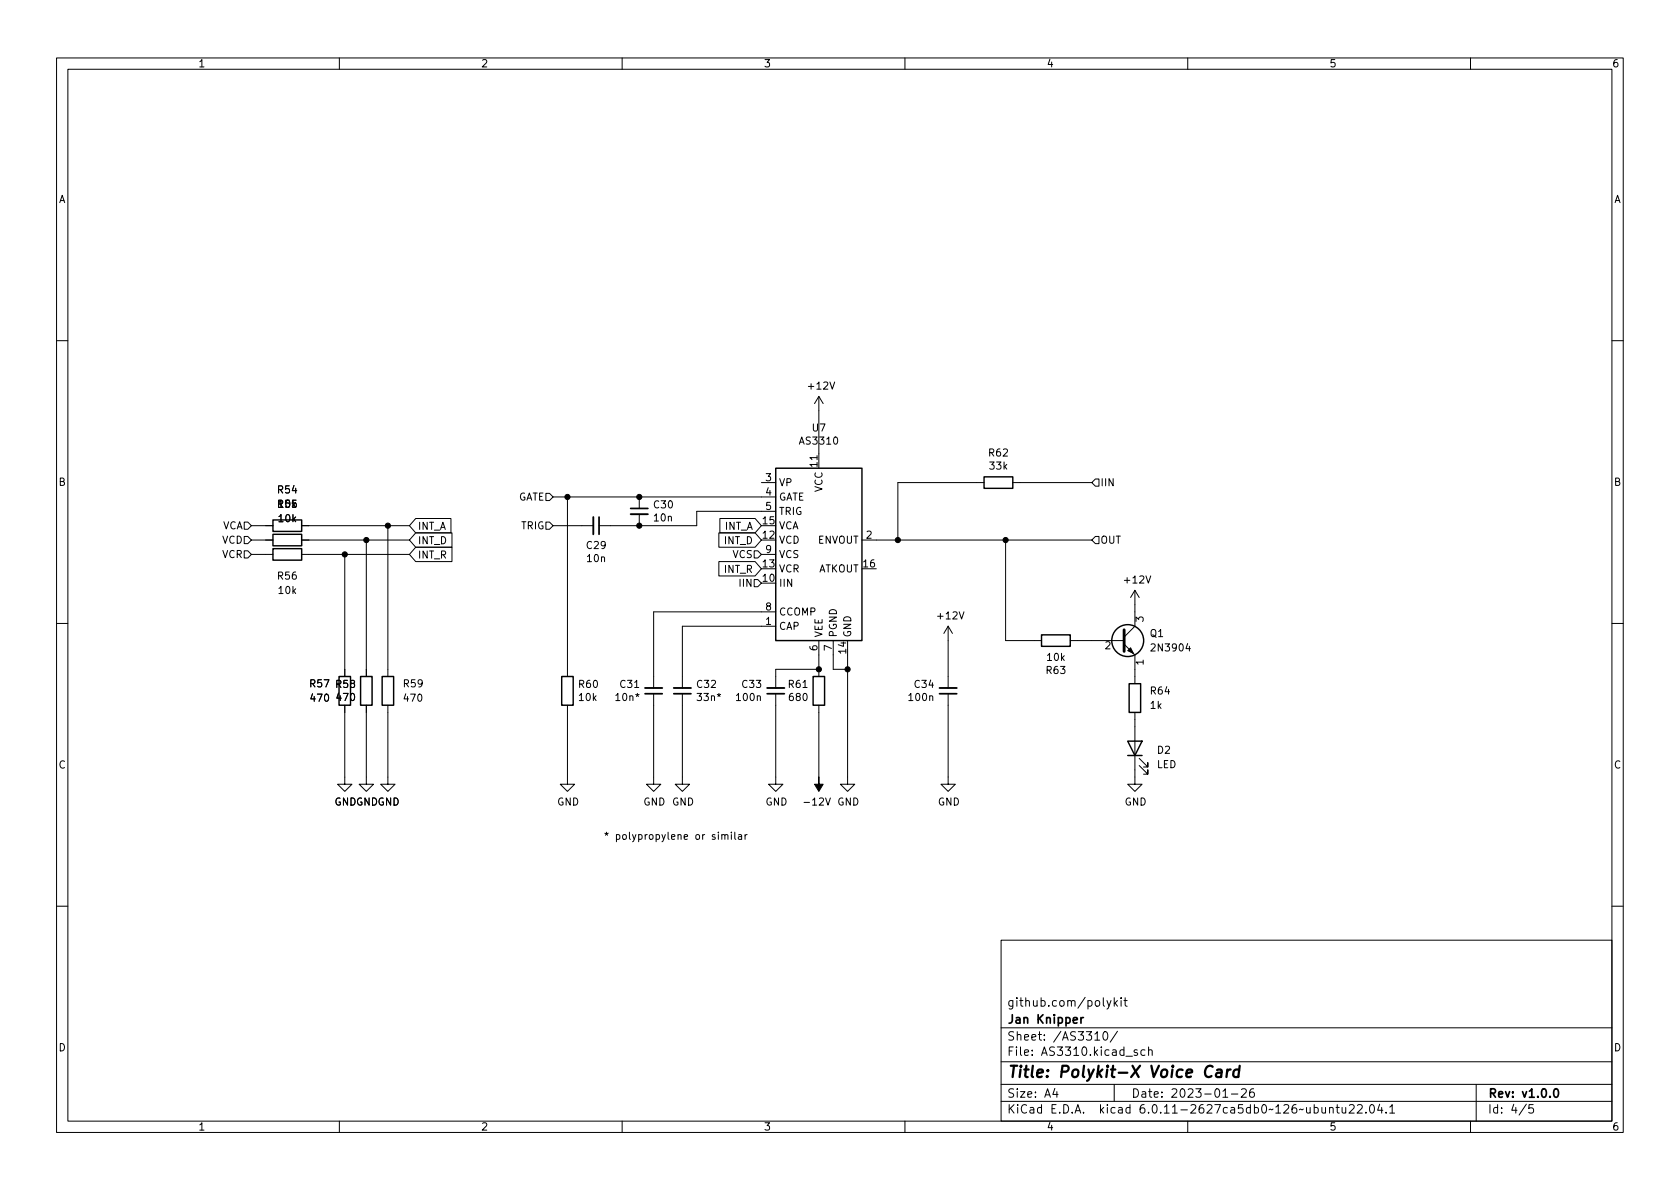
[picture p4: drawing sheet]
<svg xmlns="http://www.w3.org/2000/svg" width="297mm" height="210mm" viewBox="0 0 297 210" stroke-linecap="round" stroke-linejoin="round" font-family="sans-serif">
<g fill="none" stroke="#000" stroke-width=".18">
<path d="M10 10.2h277v190.1h-277zM12 12.2h273v186.1h-273zM60 10.2v2M110 10.2v2M160 10.2v2M210 10.2v2M260 10.2v2M10 60.2h2M144.8 70.1v12.7M144.8 70.1l-.8 1.3M144.8 70.1l.7 1.3M146.7 67.5l.5 1.3 .4-1.3"/>
<path d="M147.5 77.4l.2-.1a.68 .68 0 0 1 .4 .6 .68 .68 0 0 1-.4 .6l-.2-.1-.1-.3zM285 60.2h2M43.2 92.3h.6l.6 .7-.6 .6h-.6zM43.2 94.9h.6l.6 .6-.6 .6h-.6zM43.2 97.4h.6l.6 .6-.6 .7h-.6zM44.4 98h3.9M44.4 93h3.9M44.4 95.5h3.9M53.3 98h19.1M53.3 93h19.1M53.3 95.5h19.1M61 98v21.6"/>
<path d="M64.8 95.5v24.1M68.6 93v26.6M73.5 94.2h6.4v2.6h-6.4l-1.1-1.3zM73.5 96.8h6.4v2.5h-6.4l-1.1-1.3zM73.5 91.7h6.2v2.5h-6.2l-1.1-1.2zM96.5 87.2h.7l.6 .7-.6 .6h-.7zM96.5 92.3h.7l.6 .7-.6 .6h-.7zM97.8 93h7.1M97.8 87.9h39.4M100.3 87.9v31.7M113 87.9v2M113 90.9v2.1"/>
<path d="M127.1 99.3h6.4l1.1 1.3-1.1 1.2h-6.4zM127.1 94.2h6.4l1.1 1.3-1.1 1.3h-6.4zM127.3 91.7h6.2l1.1 1.3-1.1 1.2h-6.2zM133.3 97.4h.7l.6 .6-.6 .7h-.7zM134.6 98h2.6M134.6 93h2.6M134.6 95.5h2.6M134.6 85.3h2.6M137.2 90.4h-14v2.6h-17.3M144.5 80.6v.7M152.4 95.5h40.6M174 85.3h-15.3v10.2"/>
<path d="M177.8 95.5v17.8h6.3M179.1 85.3h13.9M193.7 94.9h.6v1.2h-.6l-.7-.6zM193.7 84.7h.6v1.3h-.6l-.7-.7zM10 110.2h2M133.3 102.5h.7l.6 .6-.6 .7h-.7zM134.6 103.1h2.6M134.6 100.6h2.6M137.2 110.7h-16.6v11M137.2 108.2h-21.6v13.5M144.8 113.3v6.3M144.8 118.4h-7.6v3.3"/>
<path d="M147.3 113.3v5.1h2.6M149.9 113.3v25.4h1.2l-1.2 1.2-1.3-1.2h1.3M152.4 100.6h2.5M167.6 110.7l-.7 1.3M167.6 110.7v11M167.6 110.7l.8 1.3M169.6 108.2l.4 1.3 .4-1.3M189.2 113.3h9.6M195.5 113.6l.5-.1 .3 .3-.8 .9h.8M198.8 113.9l1.9 1.9v5.1M200.7 104.4v6.3l-1.9 1.9M200.7 104.4l-.8 1.3"/>
<path d="M200.7 104.4l.7 1.3M200.9 109.9v-.8l.4 .4 .2-.3h.5l.1 .1-.1 .6M202.1 117.1h-1.2l.3 .4M202.6 101.8l.4 1.3 .5-1.3M210 113.8l-.3 .9h.8M210.3 114.3v.8M285 110.2h2M61 124.7v14h1.2l-1.2 1.2-1.3-1.2h1.3M64.8 124.7v14h1.2l-1.2 1.2-1.3-1.2h1.3M68.6 124.7v14h1.2l-1.2 1.2-1.3-1.2h1.3M100.3 124.7v14h1.3l-1.3 1.2-1.2-1.2h1.2M112.2 121.6h.7"/>
<path d="M112.4 122.8l.3 .1 .3-.1M112.5 123.2l.2-.3 .2 .3M115.6 122.7v16h1.2l-1.2 1.2-1.3-1.2h1.3M120.6 122.7v16h1.3l-1.3 1.2-1.2-1.2h1.2M126.8 122.8l.3 .1 .3-.1M126.9 123.2l.2-.3 .2 .3M133.9 123.2l.2-.2 .3 .1v.8M137.2 122.7v16h1.2l-1.2 1.2-1.3-1.2h1.3M142 121.6h.7M144.8 124.7v12.7M164.4 123.2l.2-.2 .3 .1v.8M167.6 122.7v16h1.3l-1.3 1.2-1.2-1.2h1.2"/>
<path d="M200.7 126v12.7h1.2l-1.2 1.2-1.3-1.2h1.3M201.4 135.4l1.5 1.5v-.8v.8h-.7M201.4 134.1l1.5 1.5v-.7v.7h-.7M119.9 147.7l.2-.1h.3v.8M121 148l.6-.1-.1-.3h-.4l-.1 .2v.6h.5M132.1 147.6l-.4 .2M146 141.1l.4 1.3 .4-1.3M10 160.2h2M177 166.3h108v32h-108zM195.7 176.9l.4 1M196.4 176.9l-.5 1.4-.2 .1M197 176.4v1.5"/>
<path d="M197.1 177.4l.5 .5M197.6 176.9l-.6 .6M198.2 176.4v.2M198.2 176.9v1M198.7 176.9h.6M198.9 176.4v1.3l.4 .2M285 160.2h2M60 198.3v2M110 198.3v2M160 198.3v2M177 194.8h108M177 191.8h108"/>
<path d="M177 187.8h108M177 181.8h108M182.5 186.5v.1M182.5 185.7v.1M184.6 183.8v.1M184.6 183v.1M195.1 182.6l.3-.2a.81 .81 0 0 1 .5 .7 .81 .81 0 0 1-.3 .8h-.1a.81 .81 0 0 1-.4-1.3zM197 191.8v3M197.6 182.4l-1.3 1.9M202.4 185.7l-.4-.1-.3 .3v.4l.2 .3h.5M203.1 185.8l.2-.2 .3 .1 .1 .9M203.1 185.1v1.5"/>
<path d="M210 198.3v2M217.7 193.5h1.2M219.5 192.7l.6-.2 .2 .2 .1 .3-1 1h1M221.6 192.5a.59 .59 0 0 0-.7 .7v.5l.2 .3h.4l.2-.1 .1-.5-.2-.2-.4-.1-.3 .3M238.6 195.5l.5-.2 .3 .2v.3l-.9 1h.9M240 195.5l.6-.2 .2 .2 .1 .3-1 1h1M241.5 196.7v.1M242.4 195.4l.1-.1a.81 .81 0 0 1 .6 .7 .81 .81 0 0 1-.3 .8h-.2a.81 .81 0 0 1-.5-.6 .81 .81 0 0 1 .3-.8zM243.9 195.3l-.3 1h.9M244.3 195.8v1M245.1 196.7v.1M245.7 195.8l.4-.5v1.5"/>
<path d="M245.7 196.8h.9M260 198.3v2M261 191.8v6.5M271.1 195.3h-.7l-.1 .7 .2-.1 .5 .1 .2 .2-.1 .5-.2 .1-.6-.1"/>
</g>
<path d="M200.2 188.5l1.1 2M201.6 188.5l-1.6 2" fill="none" stroke="#000" stroke-width=".4"/>
<path d="M198.8 111.4v3.8" fill="none" stroke="#000" stroke-width=".51"/>
<g fill="#000" stroke="#000" stroke-width=".18">
<path d="M199.4 115.1l.5-.6 .5 1.1zM144.8 137.4v1.3h.7l-.7 1.2-.8-1.2h.8z"/>
<circle cx="61" cy="98" r=".46"/>
<circle cx="64.8" cy="95.5" r=".46"/>
<circle cx="68.6" cy="93" r=".46"/>
<circle cx="100.3" cy="87.9" r=".46"/>
<circle cx="113" cy="87.9" r=".46"/>
<circle cx="113" cy="93" r=".46"/>
<circle cx="158.7" cy="95.5" r=".46"/>
<circle cx="177.8" cy="95.5" r=".46"/>
<circle cx="144.8" cy="118.4" r=".46"/>
<circle cx="149.9" cy="118.4" r=".46"/>
</g>
<g fill="none" stroke="#000" stroke-width=".25">
<path d="M48.3 97h5v2.1h-5zM48.3 91.9h5v2.1h-5zM48.3 94.5h5v2h-5zM137.2 82.8h15.2v30.5h-15.2zM174 84.3h5.1v2.1h-5.1zM59.9 119.6h2.1v5.1h-2.1zM63.8 119.6h2v5.1h-2zM67.6 119.6h2v5.1h-2zM99.3 119.6h2v5.1h-2zM143.8 119.6h2v5.1h-2zM184.1 112.3h5.1v2h-5.1zM199.4 131.1h2.5l-1.2 2.5z"/>
<path d="M199.4 133.6h2.5M199.6 120.9h2.1v5.1h-2.1z"/>
<circle cx="199.4" cy="113.3" r="2.82"/>
</g>
<path d="M104.9 91.4v3.1M111.5 90.9h3.1M114 121.7h3.1M119.1 121.7h3.1M135.6 121.7h3.1M166.1 121.7h3.1" fill="none" stroke="#000" stroke-width=".33"/>
<path d="M105.9 91.4v3.1M111.5 89.9h3.1M114 122.7h3.1M119.1 122.7h3.1M135.6 122.7h3.1M166.1 122.7h3.1" fill="none" stroke="#000" stroke-width=".3"/>
<g font-size="2.8">
<text x="178" y="191.2">Title:</text>
<text x="187.3" y="191.2">Polykit-X</text>
<text x="203.7" y="191.2">Voice</text>
<text x="213.5" y="191.2">Card</text>
</g>
<g font-size="2.1">
<text x="178" y="178.5">github.com/polykit</text>
<text x="178" y="184.5">Sheet:</text>
<text x="178" y="181.5">Jan</text>
<text x="183.3" y="181.5">Knipper</text>
<text x="186.2" y="184.5">/AS3310/</text>
<text x="178" y="187.2">File:</text>
<text x="184.4" y="187.2">AS3310.kicad_sch</text>
<text x="178" y="197.4">KiCad</text>
<text x="178" y="194.6">Size:</text>
<text x="184.7" y="194.6">A4</text>
<text x="185.7" y="197.4">E.D.A.</text>
<text x="194.6" y="197.4">kicad</text>
<text x="200" y="194.6">Date:</text>
<text x="201.8" y="197.4">6.0.11-2627ca5db0~126~ubuntu22.04.1</text>
<text x="207" y="194.6">2023-01-26</text>
<text x="263" y="194.6">Rev:</text>
<text x="263" y="197.4">Id:</text>
<text x="267.1" y="197.4">4/5</text>
<text x="269.1" y="194.6">v1.0.0</text>
</g>
<g font-size="1.8">
<text x="35" y="12.3">1</text>
<text x="85" y="12.3">2</text>
<text x="135" y="12.3">3</text>
<text x="185" y="12.3">4</text>
<text x="235" y="12.3">5</text>
<text x="285" y="12.3">6</text>
<text x="10.4" y="36.3">A</text>
<text x="285.4" y="36.3">A</text>
<text x="142.5" y="69.3">+12V</text>
<text x="143.4" y="76.7">U7</text>
<text x="141.1" y="79">AS3310</text>
<text x="144.5" y="82.8" transform="rotate(-90 144.5 82.8)">11</text>
<text x="174.6" y="81.1">R62</text>
<text x="174.7" y="83.4">33k</text>
<text x="10.3" y="86.3">B</text>
<text x="48.9" y="87.6">R54</text>
<text x="91.7" y="88.9">GATE</text>
<text x="135.2" y="85.1">3</text>
<text x="135.2" y="87.6">4</text>
<text x="137.7" y="86.4">VP</text>
<text x="137.7" y="88.9">GATE</text>
<text x="145.8" y="87.1" transform="rotate(-90 145.8 87.1)">VCC</text>
<text x="194.5" y="86.4">IIN</text>
<text x="285.3" y="86.3">B</text>
<text x="39.4" y="94">VCA</text>
<text x="49" y="90.2">10k</text>
<text x="49" y="92.7">10k</text>
<text x="73.8" y="94.1">INT_A</text>
<text x="92.1" y="94">TRIG</text>
<text x="115.4" y="90.3">C30</text>
<text x="115.4" y="92.6">10n</text>
<text x="128.1" y="94.1">INT_A</text>
<text x="134.6" y="95.2">12</text>
<text x="134.6" y="92.7">15</text>
<text x="135.2" y="90.2">5</text>
<text x="137.7" y="94">VCA</text>
<text x="137.7" y="91.4">TRIG</text>
<text x="153" y="95.2">2</text>
<text x="39.2" y="96.5">VCD</text>
<text x="39.2" y="99.1">VCR</text>
<text x="73.8" y="96.6">INT_D</text>
<text x="73.8" y="99.2">INT_R</text>
<text x="103.5" y="97.5">C29</text>
<text x="103.5" y="99.8">10n</text>
<text x="127.9" y="101.7">INT_R</text>
<text x="127.9" y="96.6">INT_D</text>
<text x="129.4" y="99.1">VCS</text>
<text x="134.6" y="100.3">13</text>
<text x="135.2" y="97.8">9</text>
<text x="137.7" y="96.5">VCD</text>
<text x="137.7" y="101.6">VCR</text>
<text x="137.7" y="99.1">VCS</text>
<text x="144.5" y="96.5">ENVOUT</text>
<text x="144.8" y="101.6">ATKOUT</text>
<text x="152.4" y="100.3">16</text>
<text x="194.5" y="96.5">OUT</text>
<text x="48.9" y="102.9">R56</text>
<text x="49" y="105.4">10k</text>
<text x="130.5" y="104.1">IIN</text>
<text x="134.6" y="102.9">10</text>
<text x="135.2" y="107.9">8</text>
<text x="137.7" y="104.1">IIN</text>
<text x="198.4" y="103.6">+12V</text>
<text x="135.2" y="110.5">1</text>
<text x="137.7" y="111.8">CAP</text>
<text x="137.7" y="109.2">CCOMP</text>
<text x="145.8" y="112.8" transform="rotate(-90 145.8 112.8)">VEE</text>
<text x="148.3" y="112.8" transform="rotate(-90 148.3 112.8)">PGND</text>
<text x="150.9" y="112.8" transform="rotate(-90 150.9 112.8)">GND</text>
<text x="165.4" y="109.9">+12V</text>
<text x="203.2" y="113">Q1</text>
<text x="144.5" y="115.2" transform="rotate(-90 144.5 115.2)">6</text>
<text x="147.1" y="115.2" transform="rotate(-90 147.1 115.2)">7</text>
<text x="149.6" y="115.8" transform="rotate(-90 149.6 115.8)">14</text>
<text x="184.8" y="119.6">R63</text>
<text x="184.9" y="117.2">10k</text>
<text x="203" y="117.8" transform="rotate(-90 203 117.8)">1</text>
<text x="203.2" y="115.6">2N3904</text>
<text x="54.6" y="121.9">R57</text>
<text x="54.6" y="124.5">470</text>
<text x="59.2" y="122">R58</text>
<text x="59.2" y="124.3">470</text>
<text x="71.1" y="121.9">R59</text>
<text x="71.1" y="124.5">470</text>
<text x="102.1" y="122">R60</text>
<text x="102.1" y="124.3">10k</text>
<text x="108.6" y="124.3">10n*</text>
<text x="109.4" y="122">C31</text>
<text x="123" y="122">C32</text>
<text x="123" y="124.3">33n*</text>
<text x="129.9" y="124.3">100n</text>
<text x="131" y="122">C33</text>
<text x="139.2" y="122">R61</text>
<text x="139.2" y="124.3">680</text>
<text x="160.4" y="124.3">100n</text>
<text x="161.5" y="122">C34</text>
<text x="203.2" y="123.2">R64</text>
<text x="203.2" y="125.7">1k</text>
<text x="10.3" y="136.3">C</text>
<text x="204.5" y="133.7">D2</text>
<text x="204.5" y="136.2">LED</text>
<text x="285.3" y="136.3">C</text>
<text x="59.1" y="142.8">GNDGNDGND</text>
<text x="98.4" y="142.8">GND</text>
<text x="113.7" y="142.8">GND GND</text>
<text x="135.3" y="142.8">GND</text>
<text x="141.8" y="142.8">-12V</text>
<text x="148" y="142.8">GND</text>
<text x="165.8" y="142.8">GND</text>
<text x="198.8" y="142.8">GND</text>
<text x="106.7" y="148.5">*</text>
<text x="108.8" y="148.5">polypropylene</text>
<text x="123" y="148.5">or</text>
<text x="126.1" y="148.5">similar</text>
<text x="10.3" y="186.3">D</text>
<text x="285.3" y="186.3">D</text>
<text x="35" y="200.3">1</text>
<text x="85" y="200.3">2</text>
<text x="135" y="200.3">3</text>
<text x="185" y="200.3">4</text>
<text x="235" y="200.3">5</text>
<text x="285" y="200.3">6</text>
</g>
</svg>
